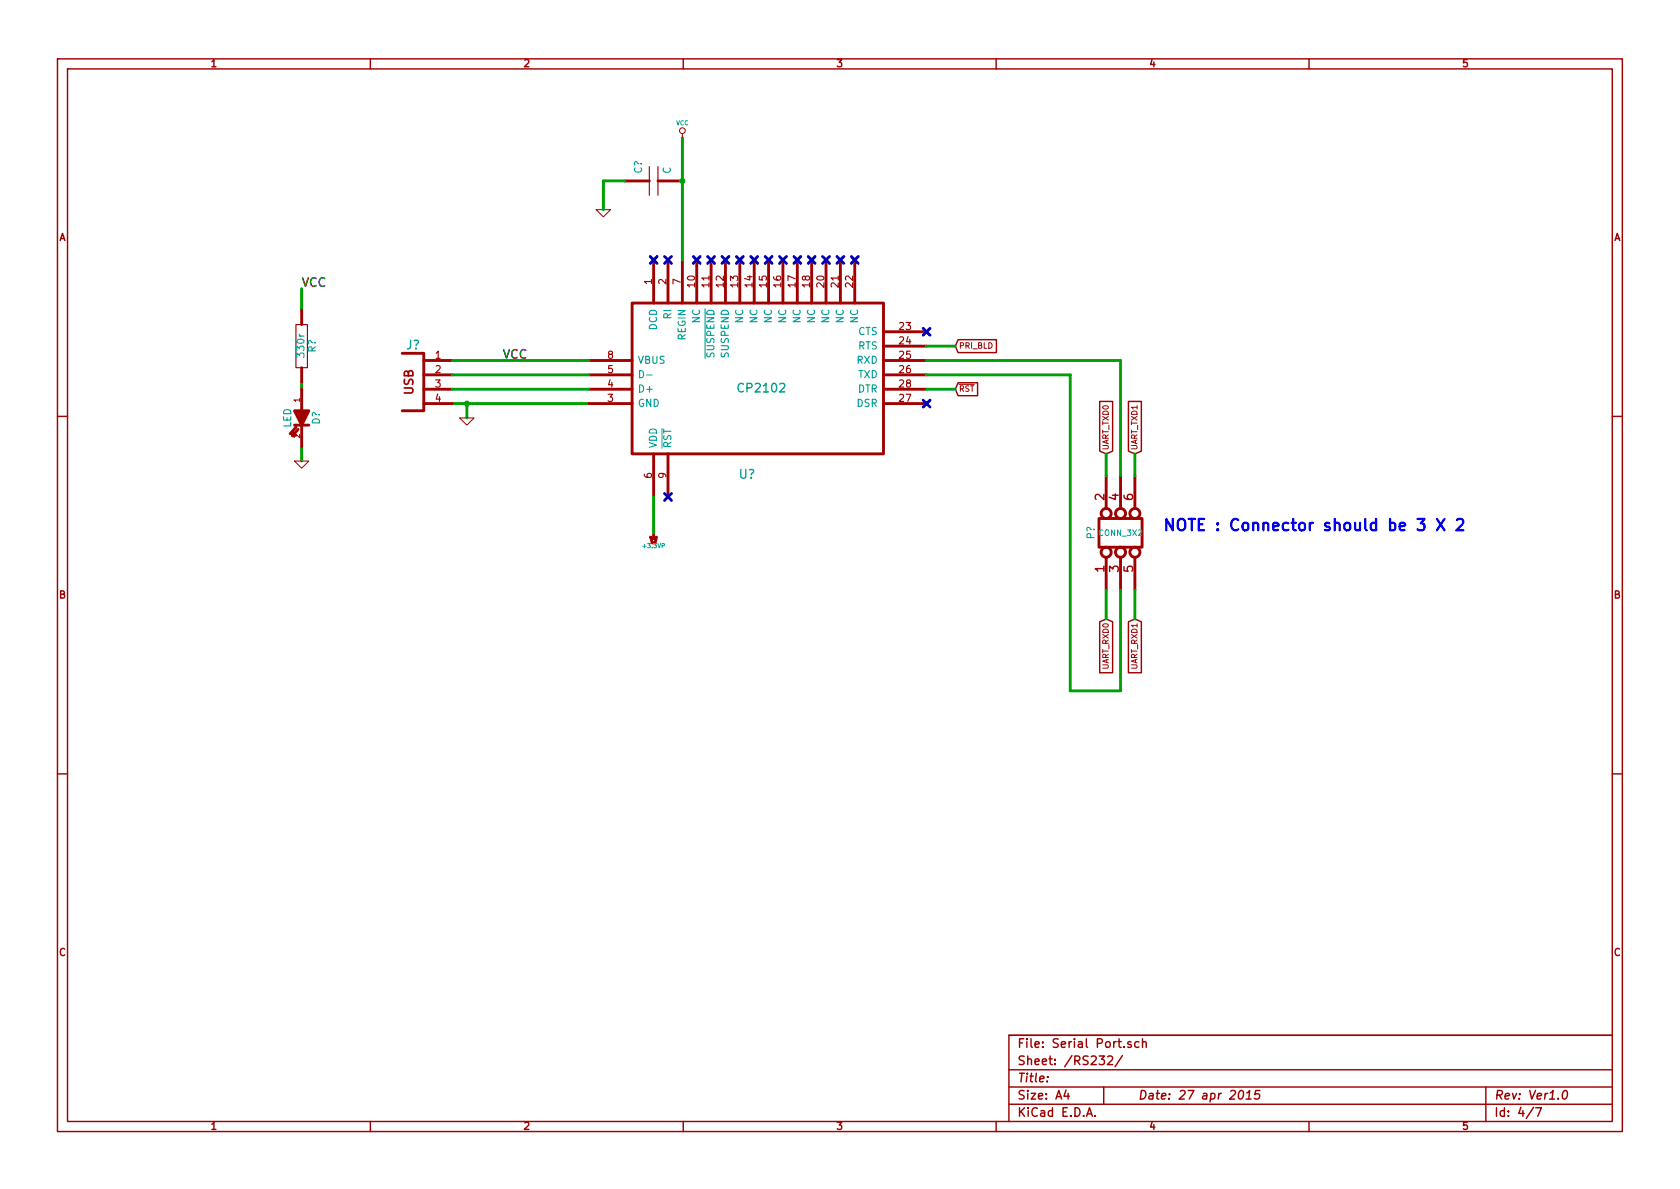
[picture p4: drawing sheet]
<svg xmlns="http://www.w3.org/2000/svg" width="297mm" height="210mm" viewBox="0 0 297 210" stroke-linecap="round" stroke-linejoin="round" font-family="sans-serif">
<g fill="none" stroke="#a00000" stroke-width=".25">
<path d="M10.2 10.4h276.6v189.7h-276.6zM11.9 12.2h273.2v186.1h-273.2zM65.5 10.4v1.8M120.8 10.4v1.8M176.1 10.4v1.8M231.4 10.4v1.8M10.2 73.6h1.7M169.4 60.1h6.8v2.3h-6.8l-.5-1.2zM169.4 67.7h3.4v2.3h-3.4l-.5-1.2zM194.4 71h2.3v8.8l-1.1 .5-1.2-.5zM199.5 71h2.3v8.8l-1.1 .5-1.2-.5zM285.1 73.6h1.7"/>
<path d="M194.4 110l1.2-.5 1.1 .5v9h-2.3zM199.5 110l1.2-.5 1.1 .5v9h-2.3zM10.2 136.8h1.7M285.1 136.8h1.7M65.5 198.3v1.8M120.8 198.3v1.8M176.1 198.3v1.8M178.4 189.2h106.7M178.4 195.3h106.7M178.4 192.2h106.7M185.2 190.4v.1M188.5 192.8l-.4 1h1"/>
<path d="M188.8 193.3v1.1M192.1 197.4l.5-1.5 .5 1.5M192.3 197h.7M193.6 197.3v.1M194.3 186.7h1l-.5 .6 .4 .2v.6l-.2 .2-.7-.2M195.1 192.2v3.1M195.8 186.9l.3-.2h.3l.2 .2 .1 .3-.1 .2-.8 .9h.9M198.5 186.7l-1.3 1.9M200 184.3l-.4-.1-.2 .2 .1 .2 .5 .2v.3h-.6M201.4 184.3a.48 .48 0 0 0-.7 0v.8l.2 .1 .5-.1M202 184.3h.1a.36 .36 0 0 1 .6 .1v.8M202 183.7v1.5"/>
<path d="M219.2 193l.4-.2a.88 .88 0 0 1-.3 1.6l-.3-.3a1.19 1.19 0 0 1 .2-1.1zM220.3 194.4h.9M220.4 193.3l.6-.5-.2 1.6M222.8 192.8h-.8l-.1 .8 .2-.2 .5 .1 .1 .2-.1 .5-.2 .2-.6-.2M231.4 198.3v1.8M262.7 192.2v6.1M271.1 195.8l-1.3 2M271.5 195.9h1l-.6 1.5M276.5 193l.3-.2a.88 .88 0 0 1-.3 1.6l-.2-.3a1.19 1.19 0 0 1 .2-1.1zM285.1 183.1h-106.7v15.2"/>
</g>
<g fill="none" stroke="#00a000" stroke-width=".51">
<path d="M110.5 32h-3.8v5.1M120.6 24.4v21.6M53.3 51v3.9M53.3 67.6v1.2M53.3 79v2.5M80 71.4h24.1M80 68.8h24.1M80 66.3h24.1M80 63.7h24.1M82.5 71.4v2.5M163.8 63.7h34.3v20.4M163.8 66.3h25.4v55.9h8.9v-17.8"/>
<path d="M163.8 61.2h5.1M163.8 68.8h5.1M115.6 87.9v6.3M195.6 80.3v3.8M200.7 80.3v3.8M195.6 104.4v5.1M200.7 104.4v5.1"/>
</g>
<g fill="none" stroke="#a00000" stroke-width=".18">
<path d="M105.4 37.1h2.5l-1.2 1.2zM120.6 23.6v.8M81.3 73.9h2.5l-1.3 1.3zM169.6 68h2.7M52.1 81.5h2.5l-1.3 1.3z"/>
<circle cx="120.7" cy="23.1" r=".51"/>
</g>
<g fill="none" stroke="#a00000" stroke-width=".51">
<path d="M110.5 32h4.3M116.3 32h4.3M53.3 54.9v2.5M111.8 53.6h44.4v26.7h-44.4zM115.6 46v7.6M118.1 46v7.6M120.6 46v7.6M123.2 46v7.6M125.7 46v7.6M128.3 46v7.6M130.8 46v7.6M133.3 46v7.6"/>
<path d="M135.9 46v7.6M138.4 46v7.6M141 46v7.6M143.5 46v7.6M146 46v7.6M148.6 46v7.6M151.1 46v7.6M156.2 58.7h7.6M52.1 75.2h2.5M52.3 75.6l-1 1.1 .6-.1M52.7 75.9l-1 1.2 .6-.1M53.3 65v2.6"/>
<path d="M53.3 68.8v3.8M53.3 75.2v3.8M71.1 62.5h3.8v10.1h-3.8M74.9 63.7h5.1M74.9 66.3h5.1M74.9 68.8h5.1M74.9 71.4h5.1M104.1 63.7h7.7M104.1 66.3h7.7M104.1 68.8h7.7M104.1 71.4h7.7M156.2 63.7h7.6"/>
<path d="M156.2 66.3h7.6M156.2 68.8h7.6M156.2 71.4h7.6M156.2 61.2h7.6M115.1 95l.5 .2 .5-.2-.3 1h-.5zM115.6 94.2v1M115.6 80.3v7.6M118.1 80.3v7.6M194.3 91.7h7.6v5.1h-7.6zM195.6 84.1v5.8M195.6 98.5v5.9M198.1 84.1v5.8"/>
<path d="M198.1 98.5v5.9M200.7 84.1v5.8M200.7 98.5v5.9"/>
<circle cx="195.6" cy="97.7" r=".89"/>
<circle cx="195.6" cy="90.8" r=".89"/>
<circle cx="198.1" cy="97.7" r=".89"/>
<circle cx="198.1" cy="90.8" r=".89"/>
<circle cx="200.7" cy="97.7" r=".89"/>
<circle cx="200.7" cy="90.8" r=".89"/>
</g>
<path d="M52.1 72.6h2.5l-1.3 2.6z" fill="#a00000" stroke="#a00000" stroke-width=".51"/>
<path d="M114.8 29.5v5M116.3 29.5v5M52.3 57.4h2.1v7.6h-2.1z" fill="none" stroke="#a00000" stroke-width=".2"/>
<path d="M124.7 54.6v8.8M113.1 65.5a.64 .64 0 0 1 .7 .7 .64 .64 0 0 1-.7 .6zM114.4 66.3h.9M117 75.8v3.4" fill="none" stroke="#00a0a0" stroke-width=".2"/>
<g fill="#00a000" stroke="#00a000" stroke-width=".25">
<circle cx="82.5" cy="71.4" r=".41"/>
<circle cx="120.6" cy="32" r=".41"/>
</g>
<g fill="none" stroke="#0000c0" stroke-width=".51">
<path d="M115 45.4l1.2 1.2M116.2 45.4l-1.2 1.2M117.5 45.4l1.2 1.2M118.7 45.4l-1.2 1.2M122.6 45.4l1.2 1.2M123.8 45.4l-1.2 1.2M125.1 45.4l1.2 1.2M126.3 45.4l-1.2 1.2M127.7 45.4l1.2 1.2M128.9 45.4l-1.2 1.2M130.2 45.4l1.2 1.2M131.4 45.4l-1.2 1.2"/>
<path d="M132.7 45.4l1.3 1.2M134 45.4l-1.3 1.2M135.3 45.4l1.2 1.2M136.5 45.4l-1.2 1.2M137.8 45.4l1.2 1.2M139 45.4l-1.2 1.2M140.4 45.4l1.2 1.2M141.6 45.4l-1.2 1.2M142.9 45.4l1.2 1.2M144.1 45.4l-1.2 1.2M145.4 45.4l1.3 1.2M146.7 45.4l-1.3 1.2"/>
<path d="M148 45.4l1.2 1.2M149.2 45.4l-1.2 1.2M150.5 45.4l1.2 1.2M151.7 45.4l-1.2 1.2M163.2 58.1l1.2 1.2M164.4 58.1l-1.2 1.2M163.2 70.8l1.2 1.2M164.4 70.8l-1.2 1.2M117.5 87.3l1.2 1.2M118.7 87.3l-1.2 1.2"/>
</g>
<path d="M254.1 91.8l1.3 2M255.4 91.8l-1.3 2M257.6 92l.3-.2 .6 .1a.56 .56 0 0 1 .1 .7l-1.1 1.2h1.2" fill="none" stroke="#00f" stroke-width=".41"/>
<text font-size="2.8" fill="#00f" x="205.7" y="94">NOTE : Connector should be 3 X 2</text>
<g font-size="2.1">
<text x="53.3" y="50.8">VCC</text>
<text x="88.9" y="63.5">VCC</text>
</g>
<g font-size="2.1" fill="#00a0a0">
<text x="71.8" y="61.8">J?</text>
<text x="130.8" y="69.5">CP2102</text>
<text x="130.7" y="84.7">U?</text>
</g>
<g font-size="2.1" fill="#a00000">
<text x="73.2" y="69.8" transform="rotate(-90 73.2 69.8)">USB</text>
<text x="195.3" y="88.5" transform="rotate(-90 195.3 88.5)">2</text>
<text x="197.9" y="88.5" transform="rotate(-90 197.9 88.5)">4</text>
<text x="200.4" y="88.5" transform="rotate(-90 200.4 88.5)">6</text>
<text x="195.3" y="101.2" transform="rotate(-90 195.3 101.2)">1</text>
<text x="197.9" y="101.2" transform="rotate(-90 197.9 101.2)">3</text>
<text x="200.4" y="101.2" transform="rotate(-90 200.4 101.2)">5</text>
<text x="179.9" y="185.4">File: Serial Port.sch</text>
<text x="179.9" y="191.5">Title:</text>
<text x="179.9" y="188.4">Sheet: /RS232/</text>
<text x="179.9" y="197.6">KiCad E.D.A.</text>
<text x="179.9" y="194.5">Size: A4</text>
<text x="201.2" y="194.5">Date: 27 apr 2015</text>
<text x="264.2" y="194.5">Rev: Ver1.0</text>
<text x="264.2" y="197.6">Id: 4/7</text>
</g>
<g font-size="1.8" fill="#a00000">
<text x="37.3" y="11.9">1</text>
<text x="92.7" y="11.9">2</text>
<text x="148" y="11.9">3</text>
<text x="203.3" y="11.9">4</text>
<text x="258.6" y="11.9">5</text>
<text x="10.4" y="42.7">A</text>
<text x="285.3" y="42.7">A</text>
<text x="115.3" y="50.3" transform="rotate(-90 115.3 50.3)">1</text>
<text x="117.9" y="50.3" transform="rotate(-90 117.9 50.3)">2</text>
<text x="120.4" y="50.3" transform="rotate(-90 120.4 50.3)">7</text>
<text x="122.9" y="50.7" transform="rotate(-90 122.9 50.7)">10</text>
<text x="125.5" y="50.7" transform="rotate(-90 125.5 50.7)">11</text>
<text x="128" y="50.7" transform="rotate(-90 128 50.7)">12</text>
<text x="130.6" y="50.7" transform="rotate(-90 130.6 50.7)">13</text>
<text x="133.1" y="50.7" transform="rotate(-90 133.1 50.7)">14</text>
<text x="135.6" y="50.7" transform="rotate(-90 135.6 50.7)">15</text>
<text x="138.2" y="50.7" transform="rotate(-90 138.2 50.7)">16</text>
<text x="140.7" y="50.7" transform="rotate(-90 140.7 50.7)">17</text>
<text x="143.3" y="50.7" transform="rotate(-90 143.3 50.7)">18</text>
<text x="145.8" y="50.7" transform="rotate(-90 145.8 50.7)">20</text>
<text x="148.3" y="50.7" transform="rotate(-90 148.3 50.7)">21</text>
<text x="150.9" y="50.7" transform="rotate(-90 150.9 50.7)">22</text>
<text x="159.1" y="58.4">23</text>
<text x="77" y="63.5">1</text>
<text x="107.5" y="63.5">8</text>
<text x="159.1" y="61">24</text>
<text x="159.1" y="63.5">25</text>
<text x="77" y="66">2</text>
<text x="77" y="68.6">3</text>
<text x="77" y="71.1">4</text>
<text x="107.5" y="71.1">3</text>
<text x="107.5" y="68.6">4</text>
<text x="107.5" y="66">5</text>
<text x="159.1" y="66">26</text>
<text x="159.1" y="71.1">27</text>
<text x="159.1" y="68.6">28</text>
<text x="115.3" y="84.6" transform="rotate(-90 115.3 84.6)">6</text>
<text x="117.9" y="84.6" transform="rotate(-90 117.9 84.6)">9</text>
<text x="10.4" y="105.9">B</text>
<text x="285.3" y="105.9">B</text>
<text x="10.4" y="169.1">C</text>
<text x="285.3" y="169.1">C</text>
<text x="37.3" y="199.8">1</text>
<text x="92.7" y="199.8">2</text>
<text x="148" y="199.8">3</text>
<text x="203.3" y="199.8">4</text>
<text x="258.6" y="199.8">5</text>
</g>
<g font-size="1.8" fill="#00a0a0">
<text x="113.6" y="30.7" transform="rotate(-90 113.6 30.7)">C?</text>
<text x="118.6" y="30.7" transform="rotate(-90 118.6 30.7)">C</text>
<text x="116.2" y="58.4" transform="rotate(-90 116.2 58.4)">DCD</text>
<text x="118.7" y="56.4" transform="rotate(-90 118.7 56.4)">RI</text>
<text x="123.8" y="57.2" transform="rotate(-90 123.8 57.2)">NC</text>
<text x="131.4" y="57.2" transform="rotate(-90 131.4 57.2)">NC</text>
<text x="134" y="57.2" transform="rotate(-90 134 57.2)">NC</text>
<text x="136.5" y="57.2" transform="rotate(-90 136.5 57.2)">NC</text>
<text x="139.1" y="57.2" transform="rotate(-90 139.1 57.2)">NC</text>
<text x="141.6" y="57.2" transform="rotate(-90 141.6 57.2)">NC</text>
<text x="144.1" y="57.2" transform="rotate(-90 144.1 57.2)">NC</text>
<text x="146.7" y="57.2" transform="rotate(-90 146.7 57.2)">NC</text>
<text x="149.2" y="57.2" transform="rotate(-90 149.2 57.2)">NC</text>
<text x="151.7" y="59.3">CTS</text>
<text x="151.8" y="57.2" transform="rotate(-90 151.8 57.2)">NC</text>
<text x="53.9" y="63" transform="rotate(-90 53.9 63)">330r</text>
<text x="55.9" y="62.4" transform="rotate(-90 55.9 62.4)">R?</text>
<text x="112.8" y="64.4">VBUS</text>
<text x="121.3" y="60.2" transform="rotate(-90 121.3 60.2)">REGIN</text>
<text x="126.4" y="63.2" transform="rotate(-90 126.4 63.2)">SUSPEND</text>
<text x="128.9" y="63.2" transform="rotate(-90 128.9 63.2)">SUSPEND</text>
<text x="151.5" y="64.4">RXD</text>
<text x="151.7" y="61.8">RTS</text>
<text x="112.8" y="69.5">D+</text>
<text x="151.6" y="69.5">DTR</text>
<text x="151.7" y="66.9">TXD</text>
<text x="51.5" y="75.7" transform="rotate(-90 51.5 75.7)">LED</text>
<text x="56.6" y="75.1" transform="rotate(-90 56.6 75.1)">D?</text>
<text x="112.8" y="72">GND</text>
<text x="151.5" y="72">DSR</text>
<text x="116.2" y="79.2" transform="rotate(-90 116.2 79.2)">VDD</text>
<text x="118.7" y="79.2" transform="rotate(-90 118.7 79.2)">RST</text>
<text x="193.6" y="95.3" transform="rotate(-90 193.6 95.3)">P?</text>
</g>
<g font-size="1.4" fill="#a00000">
<text x="169.6" y="61.7">PRI_BLD</text>
<text x="53.1" y="71.1" transform="rotate(-90 53.1 71.1)">1</text>
<text x="169.6" y="69.3">RST</text>
<text x="53.1" y="77.5" transform="rotate(-90 53.1 77.5)">2</text>
<text x="196.1" y="79.6" transform="rotate(-90 196.1 79.6)">UART_TXD0</text>
<text x="201.1" y="79.6" transform="rotate(-90 201.1 79.6)">UART_TXD1</text>
<text x="196.1" y="118.4" transform="rotate(-90 196.1 118.4)">UART_RXD0</text>
<text x="201.1" y="118.4" transform="rotate(-90 201.1 118.4)">UART_RXD1</text>
</g>
<text font-size="1.4" fill="#00a0a0" x="194.4" y="94.8">CONN_3X2</text>
<g font-size="1.1" fill="#00a0a0">
<text x="119.5" y="22.2">VCC</text>
<text x="113.8" y="96.9">+3.3VP</text>
</g>
</svg>
